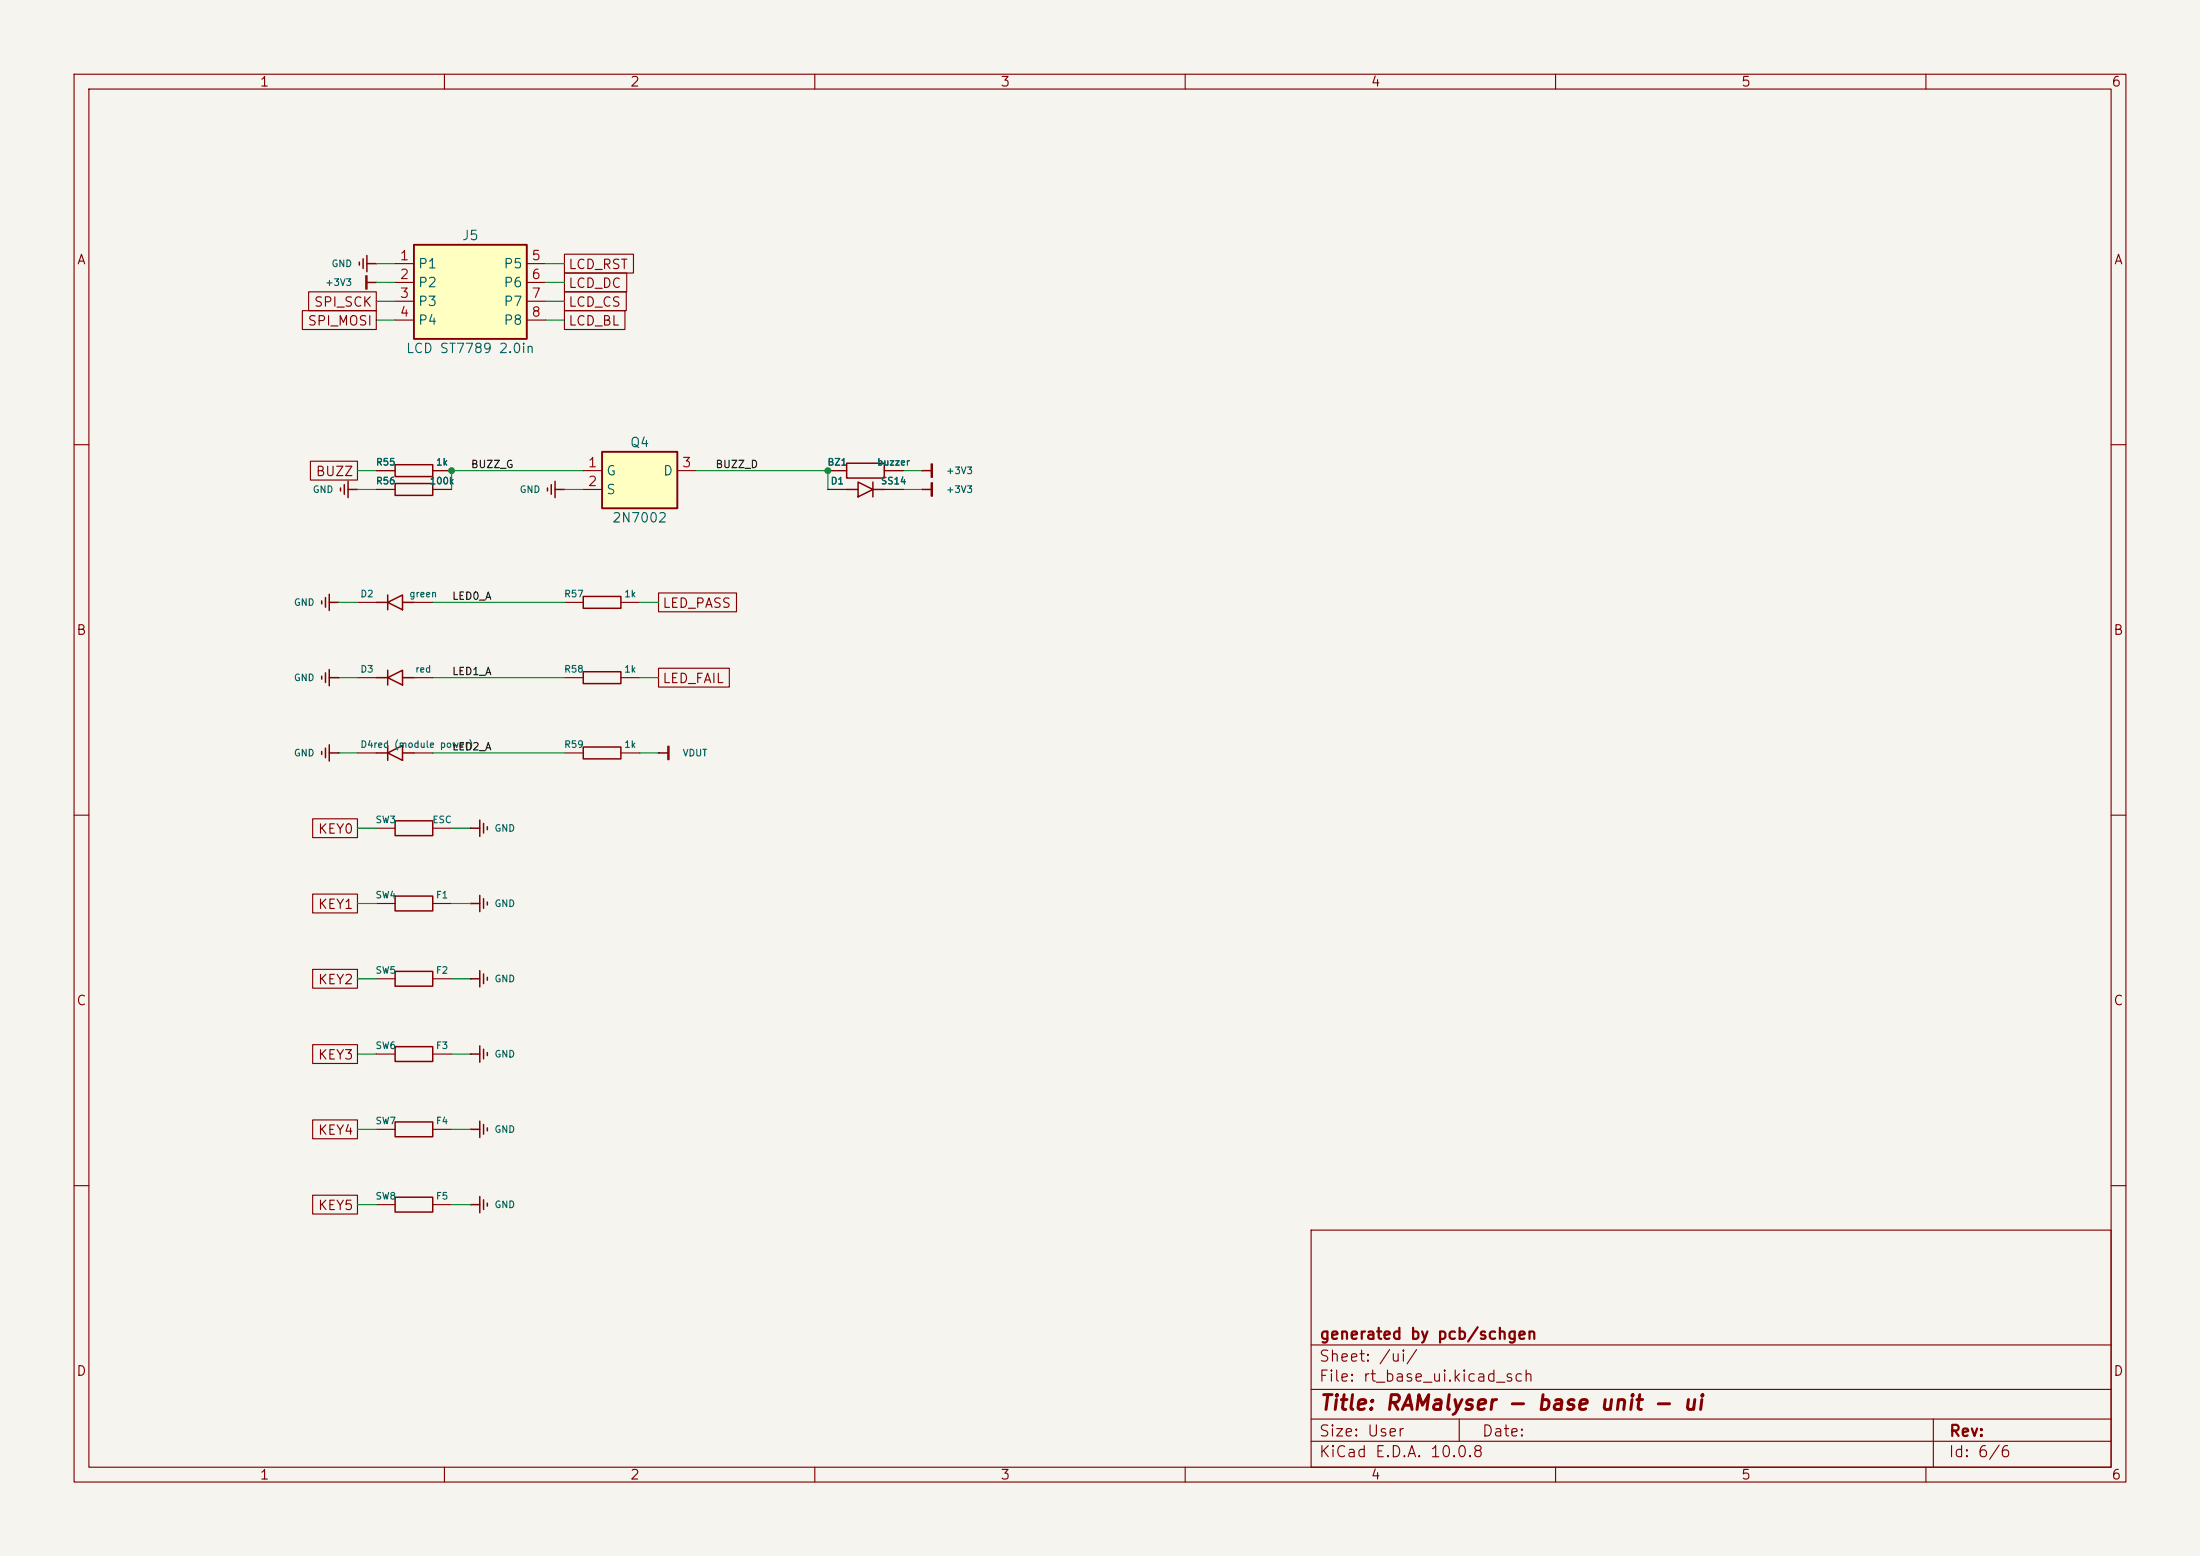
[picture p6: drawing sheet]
<svg xmlns="http://www.w3.org/2000/svg" width="297mm" height="210mm" viewBox="0 0 297 210" stroke-linecap="round" stroke-linejoin="round" font-family="sans-serif">
<path d="M0 0h297v210h-297z" fill="#f5f4ef" stroke="#f5f4ef" stroke-width=".14"/>
<g fill="none" stroke="#840000" stroke-width=".15">
<path d="M10 10h277v190h-277zM12 12h273v186h-273zM60 10v2M110 10v2M160 10v2M210 10v2M260 10v2M50.8 35.6h.1M50.8 38.1h.1M10 60h2M48.3 66.1h.1M50.8 66.1h2.5"/>
<path d="M50.8 63.5h2.5M58.4 66.1h2.6M58.4 63.5h2.6M76.2 66.1h.1M111.8 66.1h2.5M119.4 66.1h2.5M285 60h2M45.7 91.5h.1M45.7 81.3h.1M48.3 91.5h2.5M48.3 81.3h2.5M55.9 91.5h2.5"/>
<path d="M55.9 81.3h2.5M10 110h2M45.7 101.6h.1M48.3 101.6h2.5M50.8 111.8h2.5M55.9 101.6h2.5M58.4 111.8h2.6M63.5 111.8h.1M285 110h2M50.8 132.1h2.5M50.8 121.9h2.5M58.4 132.1h2.6"/>
<path d="M58.4 121.9h2.6M63.5 132.1h.1M63.5 121.9h.1M50.8 142.3h2.5M50.8 152.4h2.5M58.4 142.3h2.6M58.4 152.4h2.6M63.5 152.4h.1M63.5 142.3h.1M10 160h2M50.8 162.6h2.5M58.4 162.6h2.6"/>
<path d="M63.5 162.6h.1M177 166h108v32h-108zM285 160h2M60 198v2M110 198v2M160 198v2M177 194.5h108M177 191.5h108M177 187.5h108M177 181.5h108M197 191.5v3M210 198v2"/>
<path d="M260 198v2M261 191.5v6.5"/>
</g>
<g fill="none" stroke="#840000" stroke-width=".2">
<path d="M48.5 35.4v.4M49 34.9v1.3M49.4 37.2v1.8M49.5 34.5v2.2M49.5 37.2v1.8M49.5 35.6h1.3M49.5 38.1h1.3M46 65.9v.4M46.5 65.4v1.3M47 66.1h1.3M47 65v2.2M53.3 65.3h5.1v1.6h-5.1z"/>
<path d="M53.3 62.7h5.1v1.6h-5.1zM73.9 65.9v.4M74.4 65.4v1.3M74.9 66.1h1.3M74.9 65v2.2M114.3 66.1h1.5M115.8 65.1l2 1-2 1zM117.8 66.1h1.6M117.8 65.1v2M43.4 81.1v.4M43.4 91.3v.4M43.9 80.6v1.3"/>
<path d="M43.9 90.8v1.3M44.4 91.5h1.3M44.4 80.2v2.2M44.4 90.4v2.2M44.4 81.3h1.3M50.8 91.5h1.5M50.8 81.3h1.5M52.3 91.5l2-1v2zM52.3 81.3l2-1v2zM52.3 80.3v2M52.3 90.5v2M54.3 91.5h1.6"/>
<path d="M54.3 81.3h1.6M43.4 101.4v.4M43.9 101v1.3M44.4 101.6h1.3M44.4 100.5v2.2M50.8 101.6h1.5M52.3 101.6l2-1v2zM52.3 100.6v2M53.3 110.8h5.1v2h-5.1zM54.3 101.6h1.6M63.5 111.8h1.3M64.8 110.7v2.2"/>
<path d="M65.3 111.1v1.3M65.8 111.6v.4M53.3 131.1h5.1v2h-5.1zM53.3 120.9h5.1v2h-5.1zM63.5 132.1h1.3M63.5 121.9h1.3M64.8 120.8v2.2M64.8 131v2.2M65.3 121.3v1.3M65.3 131.4v1.3M65.8 121.7v.4M65.8 131.9v.4"/>
<path d="M53.3 141.3h5.1v2h-5.1zM53.3 151.4h5.1v2h-5.1zM63.5 152.4h1.3M63.5 142.3h1.3M64.8 141.2v2.2M64.8 151.3v2.2M65.3 141.6v1.3M65.3 151.8v1.3M65.8 142.1v.4M65.8 152.2v.4M53.3 161.6h5.1v2h-5.1zM63.5 162.6h1.3"/>
<path d="M64.8 161.5v2.2M65.3 161.9v1.3M65.8 162.4v.4"/>
</g>
<path d="M55.9 33h15.2v12.7h-15.2z" fill="#ffffc2"/>
<path d="M55.9 33h15.2v12.7h-15.2z" fill="none" stroke="#840000" stroke-width=".25"/>
<path d="M53.3 35.6h2.6M53.3 38.1h2.6M71.1 35.6h2.6M71.1 38.1h2.6M53.3 40.7h2.6M53.3 43.2h2.6M71.1 40.7h2.6M71.1 43.2h2.6" fill="none" stroke="#840000" stroke-width=".15"/>
<path d="M81.3 61h10.1v7.6h-10.1z" fill="#ffffc2"/>
<path d="M81.3 61h10.1v7.6h-10.1z" fill="none" stroke="#840000" stroke-width=".25"/>
<g fill="none" stroke="#840000" stroke-width=".15">
<path d="M41.7 39.4h9.1v2.5h-9.1zM76.2 39.4h8.3v2.5h-8.3zM76.2 34.3h9.3v2.5h-9.3zM76.2 36.8h8.4v2.6h-8.4zM40.8 41.9h10v2.6h-10zM76.2 41.9h8.2v2.6h-8.2zM41.9 62.2h6.4v2.6h-6.4zM50.8 63.5h2.5M50.8 66.1h2.5M58.4 63.5h2.6M58.4 66.1h2.6M78.7 63.5h2.6"/>
<path d="M78.7 66.1h2.6M91.4 63.5h2.6M111.8 63.5h2.5M111.8 66.1h2.5M119.4 63.5h2.5M119.4 66.1h2.5M124.5 66.1h.1M124.5 63.5h.1M76.2 91.5h2.5M76.2 81.3h2.5M83.8 91.5h2.6M83.8 81.3h2.6"/>
<path d="M88.9 80h10.5v2.6h-10.5zM88.9 90.2h9.6v2.5h-9.6zM42.2 110.5h6.1v2.5h-6.1zM76.2 101.6h2.5M83.8 101.6h2.6M88.9 101.6h.1M42.2 120.7h6.1v2.5h-6.1zM42.2 130.8h6.1v2.6h-6.1zM42.2 151.1h6.1v2.6h-6.1zM42.2 141h6.1v2.5h-6.1zM42.2 161.3h6.1v2.5h-6.1z"/>
</g>
<g fill="none" stroke="#840000" stroke-width=".2">
<path d="M114.3 62.5h5.1v2h-5.1zM124.5 66.1h1.2M124.5 63.5h1.2M125.7 62.6v1.8M125.7 65.2v1.8M125.9 62.6v1.8M125.9 65.2v1.8M78.7 90.7h5.1v1.6h-5.1zM78.7 80.5h5.1v1.6h-5.1zM78.7 100.8h5.1v1.6h-5.1zM88.9 101.6h1.3M90.2 100.7v1.8"/>
<path d="M90.3 100.7v1.8"/>
</g>
<g fill="none" stroke="#009600" stroke-width=".15">
<path d="M50.8 35.6h2.5M50.8 38.1h2.5M73.7 35.6h2.5M73.7 38.1h2.5M50.8 40.7h2.5M50.8 43.2h2.5M73.7 40.7h2.5M73.7 43.2h2.5M48.3 63.5h2.5M48.3 66.1h2.5M76.2 66.1h2.5M78.7 63.5h-17.7v2.6"/>
<path d="M94 63.5h17.8v2.6M121.9 63.5h2.6M121.9 66.1h2.6M45.7 91.5h2.6M45.7 81.3h2.6M58.4 91.5h17.8M58.4 81.3h17.8M86.4 91.5h2.5M86.4 81.3h2.5M45.7 101.6h2.6M48.3 111.8h2.5M58.4 101.6h17.8"/>
<path d="M61 111.8h2.5M86.4 101.6h2.5M48.3 121.9h2.5M48.3 132.1h2.5M61 121.9h2.5M61 132.1h2.5M48.3 152.4h2.5M48.3 142.3h2.5M61 152.4h2.5M61 142.3h2.5M48.3 162.6h2.5M61 162.6h2.5"/>
</g>
<g fill="#009600">
<circle cx="111.8" cy="63.5" r=".46"/>
<circle cx="61" cy="63.5" r=".46"/>
</g>
<text font-size="2" fill="#840000" x="178" y="190.8">Title: RAMalyser - base unit - ui</text>
<g font-size="1.5" fill="#840000">
<text x="178" y="184.2">Sheet: /ui/</text>
<text x="178" y="181.2">generated by pcb/schgen</text>
<text x="178" y="186.9">File: rt_base_ui.kicad_sch</text>
<text x="178" y="197.1">KiCad E.D.A. 10.0.8</text>
<text x="178" y="194.3">Size: User</text>
<text x="200" y="194.3">Date:</text>
<text x="263" y="197.1">Id: 6/6</text>
<text x="263" y="194.3">Rev:</text>
</g>
<g font-size="1.3" fill="#840000">
<text x="35" y="12">1</text>
<text x="85" y="12">2</text>
<text x="135" y="12">3</text>
<text x="185" y="12">4</text>
<text x="235" y="12">5</text>
<text x="285" y="12">6</text>
<text x="10.3" y="36">A</text>
<text x="42.3" y="41.7">SPI_SCK</text>
<text x="76.6" y="41.7">LCD_CS</text>
<text x="76.6" y="36.6">LCD_RST</text>
<text x="76.6" y="39.2">LCD_DC</text>
<text x="285.3" y="36">A</text>
<text x="41.4" y="44.3">SPI_MOSI</text>
<text x="76.6" y="44.3">LCD_BL</text>
<text x="42.5" y="64.6">BUZZ</text>
<text x="89.3" y="82.4">LED_PASS</text>
<text x="10.2" y="86">B</text>
<text x="285.2" y="86">B</text>
<text x="89.3" y="92.5">LED_FAIL</text>
<text x="42.8" y="112.8">KEY0</text>
<text x="42.8" y="123">KEY1</text>
<text x="10.2" y="136">C</text>
<text x="42.8" y="133.2">KEY2</text>
<text x="285.2" y="136">C</text>
<text x="42.8" y="143.3">KEY3</text>
<text x="42.8" y="153.5">KEY4</text>
<text x="42.8" y="163.6">KEY5</text>
<text x="10.2" y="186">D</text>
<text x="285.2" y="186">D</text>
<text x="35" y="200">1</text>
<text x="85" y="200">2</text>
<text x="135" y="200">3</text>
<text x="185" y="200">4</text>
<text x="235" y="200">5</text>
<text x="285" y="200">6</text>
</g>
<g font-size="1.3" fill="#a90000">
<text x="53.9" y="35.4">1</text>
<text x="71.7" y="35.4">5</text>
<text x="53.9" y="38">2</text>
<text x="53.9" y="40.5">3</text>
<text x="71.7" y="38">6</text>
<text x="71.7" y="40.5">7</text>
<text x="53.9" y="43.1">4</text>
<text x="71.7" y="43.1">8</text>
<text x="79.3" y="63.4">1</text>
<text x="79.3" y="65.9">2</text>
<text x="92" y="63.4">3</text>
</g>
<g font-size="1.3" fill="#006464">
<text x="62.3" y="32.7">J5</text>
<text x="56.4" y="36.5">P1</text>
<text x="56.4" y="39.1">P2</text>
<text x="56.4" y="41.6">P3</text>
<text x="67.9" y="36.5">P5</text>
<text x="67.9" y="39.1">P6</text>
<text x="67.9" y="41.6">P7</text>
<text x="54.7" y="48">LCD ST7789 2.0in</text>
<text x="56.4" y="44.2">P4</text>
<text x="67.9" y="44.2">P8</text>
<text x="81.8" y="64.5">G</text>
<text x="85" y="60.7">Q4</text>
<text x="89.4" y="64.5">D</text>
<text x="81.8" y="67">S</text>
<text x="82.5" y="70.8">2N7002</text>
</g>
<g font-size="1" fill="#0f0f0f">
<text x="63.5" y="63.4">BUZZ_G</text>
<text x="96.5" y="63.4">BUZZ_D</text>
<text x="61" y="81.2">LED0_A</text>
<text x="61" y="91.4">LED1_A</text>
<text x="61" y="101.5">LED2_A</text>
</g>
<g font-size=".9" fill="#006464">
<text x="43.8" y="38.8">+3V3</text>
<text x="44.7" y="36.3">GND</text>
<text x="50.7" y="65.6">R56</text>
<text x="50.7" y="63">R55</text>
<text x="57.9" y="65.6">100k</text>
<text x="58.8" y="63">1k</text>
<text x="111.6" y="63">BZ1</text>
<text x="112.1" y="65.6">D1</text>
<text x="118.3" y="63">buzzer</text>
<text x="118.8" y="65.6">SS14</text>
<text x="127.6" y="64.2">+3V3</text>
<text x="42.1" y="66.7">GND</text>
<text x="70.1" y="66.7">GND</text>
<text x="127.6" y="66.7">+3V3</text>
<text x="39.6" y="82">GND</text>
<text x="48.6" y="80.8">D2</text>
<text x="55.2" y="80.8">green</text>
<text x="76.1" y="80.8">R57</text>
<text x="84.2" y="80.8">1k</text>
<text x="39.6" y="92.1">GND</text>
<text x="48.6" y="91">D3</text>
<text x="56" y="91">red</text>
<text x="76.1" y="91">R58</text>
<text x="84.2" y="91">1k</text>
<text x="48.6" y="101.1">D4red (module power)</text>
<text x="76.1" y="101.1">R59</text>
<text x="84.2" y="101.1">1k</text>
<text x="39.6" y="102.3">GND</text>
<text x="92.1" y="102.3">VDUT</text>
<text x="50.6" y="111.3">SW3</text>
<text x="58.3" y="111.3">ESC</text>
<text x="66.7" y="112.5">GND</text>
<text x="50.6" y="121.5">SW4</text>
<text x="58.8" y="121.5">F1</text>
<text x="66.7" y="122.6">GND</text>
<text x="50.6" y="131.6">SW5</text>
<text x="58.8" y="131.6">F2</text>
<text x="66.7" y="132.8">GND</text>
<text x="50.6" y="141.8">SW6</text>
<text x="58.8" y="141.8">F3</text>
<text x="66.7" y="142.9">GND</text>
<text x="50.6" y="151.9">SW7</text>
<text x="58.8" y="151.9">F4</text>
<text x="66.7" y="153.1">GND</text>
<text x="50.6" y="162.1">SW8</text>
<text x="58.8" y="162.1">F5</text>
<text x="66.7" y="163.3">GND</text>
</g>
</svg>
